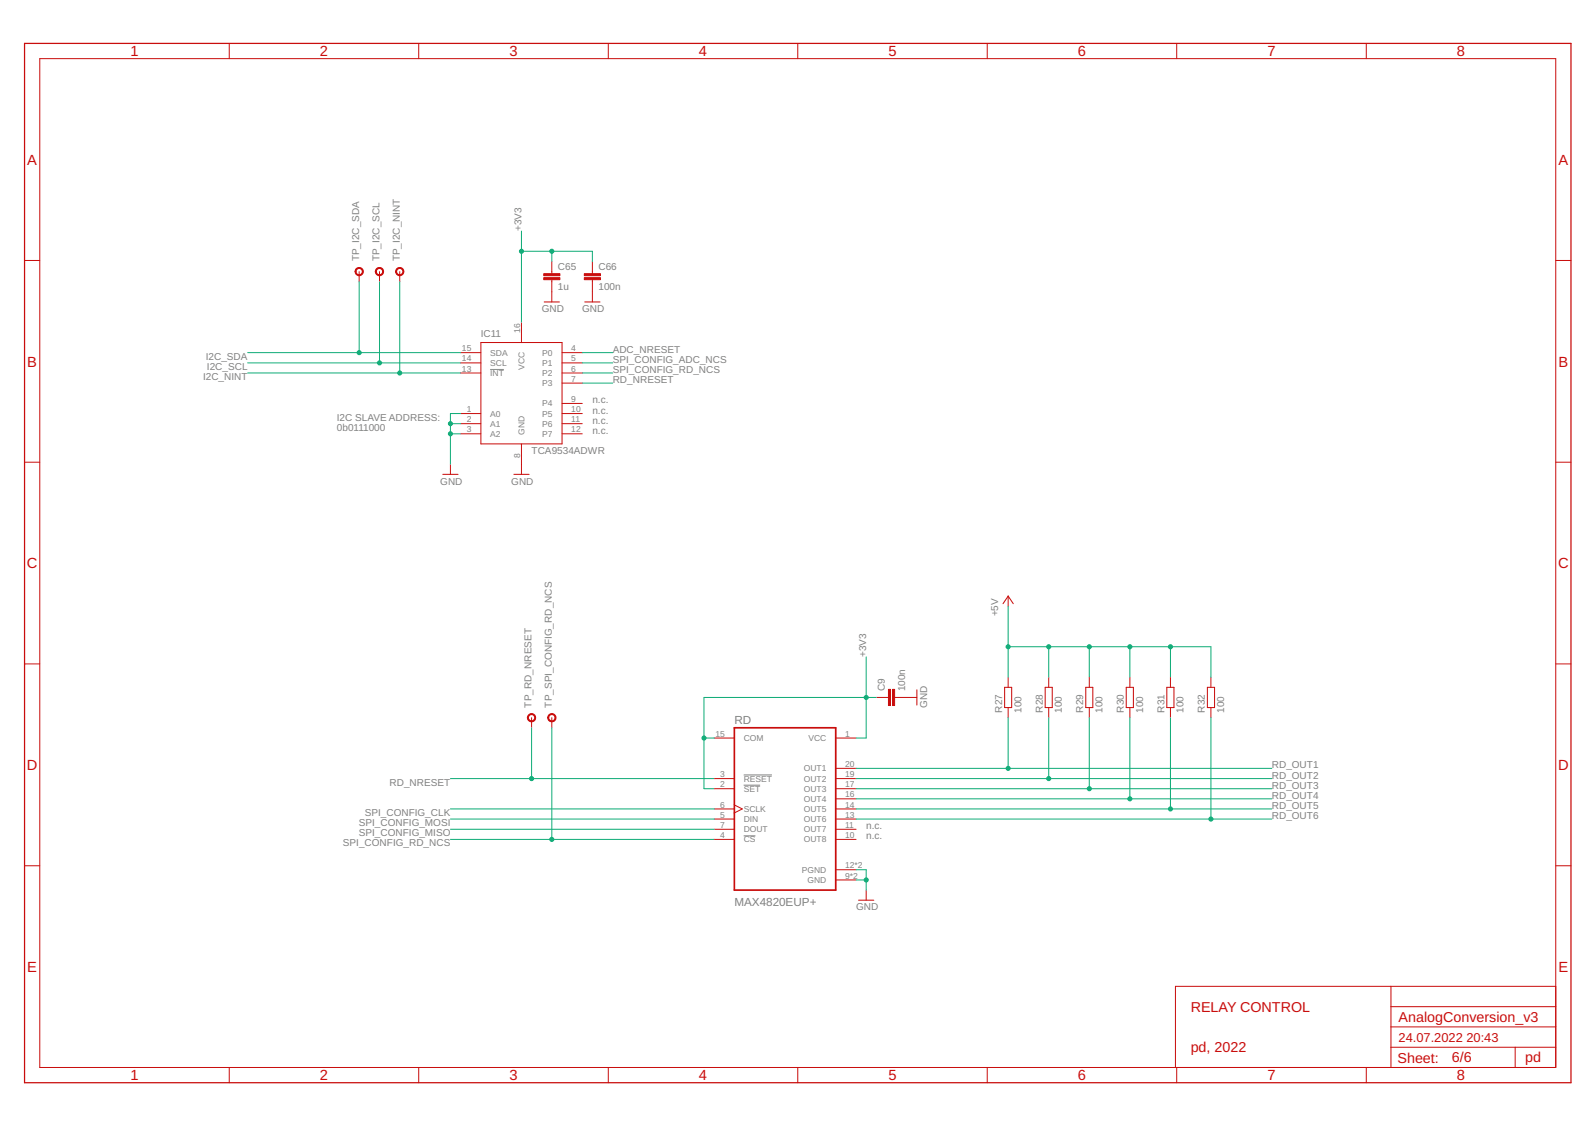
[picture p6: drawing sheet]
<svg xmlns="http://www.w3.org/2000/svg" width="297mm" height="210mm" viewBox="0 0 297 210" stroke-linecap="round" stroke-linejoin="round" font-family="sans-serif">
<path d="M91.3 68.8h2.5M138.5 155.7h2.2M138.5 144.3h5.3M138.5 146.2h3.1" fill="none" stroke="#808080" stroke-width=".19"/>
<path d="M136.8 135.6h18.8v30.2h-18.8z" fill="none" stroke="#c90d0c" stroke-width=".32"/>
<g fill="none" stroke="#c90d0c" stroke-width=".19">
<path d="M7.4 10.9h282.3v187.9h-282.3zM42.7 8.1v2.8M78 8.1v2.8M113.3 8.1v2.8M148.6 8.1v2.8M183.9 8.1v2.8M219.1 8.1v2.8M254.4 8.1v2.8M4.6 48.5h2.8M66.9 50.6v1.9M70.7 50.6v1.9M74.4 50.6v1.9"/>
<path d="M101.3 56.2h2.9M102.8 48.7v2.3M102.8 52.1v4.1M108.9 56.2h2.8M110.3 48.7v2.3M110.3 52.1v4.1M289.7 48.5h2.9M85.8 65.7h3.8M85.8 67.6h3.8M85.8 69.5h3.8M85.8 77h3.8M85.8 78.9h3.8"/>
<path d="M89.6 63.8h15.1v18.9h-15.1zM97.1 60v3.8M104.7 65.7h3.7M104.7 67.6h3.7M104.7 69.5h3.7M104.7 71.4h3.7M104.7 75.1h3.7M104.7 77h3.7M104.7 78.9h3.7M4.6 86.1h2.8M82.5 88.3h2.8M83.9 86.5v1.8"/>
<path d="M85.8 80.8h3.8M95.7 88.3h2.8M97.1 82.7v5.6M104.7 80.8h3.7M289.7 86.1h2.9M187.7 111v1.9M187.7 111l1 1.4M187.7 111l-.9 1.4M4.6 123.7h2.8M99 133.7v1.9M102.8 133.7v1.9M133 137.5h3.8"/>
<path d="M155.6 137.5h3.8M163.2 129.9h2.3M166.6 129.9h4.2M170.8 128.5v2.8M187.1 128h1.3v3.8h-1.3zM187.7 126.1v1.9M187.7 131.8v1.9M194.6 128h1.4v3.8h-1.4zM195.3 126.1v1.9M195.3 131.8v1.9M202.2 128h1.3v3.8h-1.3zM202.9 126.1v1.9"/>
<path d="M202.9 131.8v1.9M209.7 128h1.4v3.8h-1.4zM210.4 126.1v1.9M210.4 131.8v1.9M217.3 128h1.3v3.8h-1.3zM218 126.1v1.9M218 131.8v1.9M224.9 128h1.3v3.8h-1.3zM225.5 126.1v1.9M225.5 131.8v1.9M289.7 123.7h2.9M133 156.3h3.8"/>
<path d="M133 145h3.8M133 146.9h3.8M133 152.5h3.8M133 150.7h3.8M133 154.5h3.8M136.8 149.9l1.4 .8-1.4 .7M155.6 156.3h3.8M155.6 145h3.8M155.6 146.9h3.8M155.6 152.5h3.8M155.6 150.7h3.8M155.6 154.5h3.8"/>
<path d="M155.6 143.1h3.8M155.6 148.8h3.8M4.6 161.2h2.8M155.6 162h3.8M155.6 163.9h3.8M159.9 167.7h2.8M161.3 165.8v1.9M289.7 161.2h2.9M42.7 198.8v2.9M78 198.8v2.9M113.3 198.8v2.9M148.6 198.8v2.9"/>
<path d="M183.9 198.8v2.9M219.1 198.8v2.9M254.4 198.8v2.9M259 195.1h30.7M259 183.7v15.1M259 191.3h30.7M259 187.5h30.7M282.2 195.1v3.7M289.7 183.7h-70.8v15.1"/>
</g>
<g fill="#c90d0c" stroke="#c90d0c" stroke-width=".19">
<path d="M166.2 128.4h.4v3h-.4z"/>
<path d="M165.5 128.4h.3v3h-.3z"/>
<path d="M101.3 51.7h3v.4h-3z"/>
<path d="M101.3 51h3v.4h-3z"/>
<path d="M108.8 51.7h3v.4h-3z"/>
<path d="M108.8 51h3v.4h-3z"/>
</g>
<path d="M4.6 8.1h288v193.6h-288z" fill="none" stroke="#c90d0c" stroke-width=".23"/>
<g fill="#c90d0c" stroke="#c90d0c" stroke-width=".19">
<path d="M98.4 133.2a.77 .77 0 0 1 1.2 .1 .77 .77 0 0 1-.4 1.1 .77 .77 0 0 1-1-.7h.2a.59 .59 0 0 1 .8-.6 .59 .59 0 0 1 .2 1 .59 .59 0 0 1-1-.2v-.2h-.2z" fill-rule="evenodd"/>
<path d="M102.2 133.2a.78 .78 0 0 1 1.2 0 .78 .78 0 0 1-.4 1.2 .78 .78 0 0 1-1-.7h.2a.59 .59 0 0 1 .9-.5 .59 .59 0 0 1 0 1 .59 .59 0 0 1-.9-.3v-.2h-.2z" fill-rule="evenodd"/>
<path d="M66.3 50.1a.78 .78 0 0 1 1.2 0 .78 .78 0 0 1-.4 1.2 .78 .78 0 0 1-1-.7h.2a.59 .59 0 0 1 .8-.6 .59 .59 0 0 1 .2 1 .59 .59 0 0 1-1-.2v-.2h-.2z" fill-rule="evenodd"/>
<path d="M70.1 50.1a.77 .77 0 0 1 1.2 .1 .77 .77 0 0 1-.4 1.1 .77 .77 0 0 1-1-.7h.2a.59 .59 0 0 1 .8-.6 .59 .59 0 0 1 .2 1 .59 .59 0 0 1-1-.2v-.2h-.2z" fill-rule="evenodd"/>
<path d="M73.9 50.1a.77 .77 0 0 1 1.2 .1 .77 .77 0 0 1-.5 1.1 .77 .77 0 0 1-.9-.7h.2a.59 .59 0 0 1 .7-.6 .59 .59 0 0 1 .3 1 .59 .59 0 0 1-1-.2v-.2h-.2z" fill-rule="evenodd"/>
</g>
<g fill="none" stroke="#0dab76" stroke-width=".19">
<path d="M66.9 52.5v13.2M70.7 52.5v15.1M74.4 52.5v17M97.1 43v17M97.1 46.8h13.2v1.9M102.8 46.8v1.9M46.1 69.5h39.7M46.1 65.7h39.7M46.1 67.6h39.7M83.9 78.9h1.9M85.8 77h-1.9v9.5M108.4 71.4h5.7"/>
<path d="M108.4 69.5h5.7M108.4 65.7h5.7M108.4 67.6h5.7M83.9 80.8h1.9M187.7 112.9v13.2M99 135.6v9.4M102.8 135.6v20.7M131.1 137.5h1.9M161.3 122.3v15.2h-1.9M163.2 129.9h-32.1v17h1.9M187.7 133.7v9.4M187.7 120.5h37.8v5.6"/>
<path d="M195.3 120.5v5.6M195.3 133.7v11.3M202.9 120.5v5.6M202.9 133.7v13.2M210.4 120.5v5.6M210.4 133.7v15.1M218 120.5v5.6M218 133.7v17M225.5 133.7v18.8M83.9 145h49.1M83.9 150.7h49.1M83.9 152.5h49.1"/>
<path d="M83.9 154.5h49.1M83.9 156.3h49.1M159.4 146.9h77.5M159.4 148.8h77.5M159.4 143.1h77.5M159.4 145h77.5M159.4 150.7h77.5M159.4 152.5h77.5M159.4 163.9h1.9M159.4 162h1.9v3.8"/>
</g>
<g fill="#0dab76" stroke="#0dab76" stroke-width=".19">
<circle cx="161.3" cy="163.9" r=".38"/>
<circle cx="83.9" cy="80.8" r=".38"/>
<circle cx="83.9" cy="78.9" r=".38"/>
<circle cx="202.9" cy="146.9" r=".38"/>
<circle cx="210.4" cy="148.8" r=".38"/>
<circle cx="187.7" cy="143.1" r=".38"/>
<circle cx="195.3" cy="145" r=".38"/>
<circle cx="161.3" cy="129.9" r=".38"/>
<circle cx="131.1" cy="137.5" r=".38"/>
<circle cx="97.1" cy="46.8" r=".38"/>
<circle cx="102.8" cy="46.8" r=".38"/>
<circle cx="99" cy="145" r=".38"/>
<circle cx="102.8" cy="156.3" r=".38"/>
<circle cx="202.9" cy="120.5" r=".38"/>
<circle cx="195.3" cy="120.5" r=".38"/>
<circle cx="187.7" cy="120.5" r=".38"/>
<circle cx="210.4" cy="120.5" r=".38"/>
<circle cx="218" cy="120.5" r=".38"/>
<circle cx="66.9" cy="65.7" r=".38"/>
<circle cx="70.7" cy="67.6" r=".38"/>
<circle cx="74.4" cy="69.5" r=".38"/>
<circle cx="218" cy="150.7" r=".38"/>
<circle cx="225.5" cy="152.5" r=".38"/>
</g>
<g font-size="2.7" fill="#c90d0c">
<text x="24.3" y="10.5">1</text>
<text x="59.6" y="10.5">2</text>
<text x="94.9" y="10.5">3</text>
<text x="130.2" y="10.5">4</text>
<text x="165.4" y="10.5">5</text>
<text x="200.7" y="10.5">6</text>
<text x="236" y="10.5">7</text>
<text x="271.3" y="10.5">8</text>
<text x="5.1" y="30.7">A</text>
<text x="290.2" y="30.7">A</text>
<text x="5.1" y="68.3">B</text>
<text x="290.2" y="68.3">B</text>
<text x="5" y="105.8">C</text>
<text x="290.2" y="105.8">C</text>
<text x="5" y="143.4">D</text>
<text x="290.2" y="143.4">D</text>
<text x="5.1" y="181">E</text>
<text x="290.2" y="181">E</text>
<text x="221.7" y="188.4">RELAY CONTROL</text>
<text x="260.5" y="190.3">AnalogConversion_v3</text>
<text x="221.7" y="196">pd, 2022</text>
<text x="260.3" y="198">Sheet:</text>
<text x="270.4" y="197.9">6/6</text>
<text x="284.1" y="197.9">pd</text>
<text x="24.3" y="201.2">1</text>
<text x="59.6" y="201.2">2</text>
<text x="94.9" y="201.2">3</text>
<text x="130.2" y="201.2">4</text>
<text x="165.4" y="201.2">5</text>
<text x="200.7" y="201.2">6</text>
<text x="236" y="201.2">7</text>
<text x="271.3" y="201.2">8</text>
</g>
<g font-size="2.4" fill="#c90d0c">
<text x="260.5" y="194.1">24.07.2022</text>
<text x="273.1" y="194.1">20:43</text>
</g>
<g font-size="2.2" fill="#808080">
<text x="136.8" y="134.8">RD</text>
<text x="136.8" y="168.7">MAX4820EUP+</text>
</g>
<g font-size="1.9" fill="#808080">
<text x="97.1" y="43" transform="rotate(-90 97.1 43)">+3V3</text>
<text x="66.9" y="48.7" transform="rotate(-90 66.9 48.7)">TP_I2C_SDA</text>
<text x="70.7" y="48.7" transform="rotate(-90 70.7 48.7)">TP_I2C_SCL</text>
<text x="74.4" y="48.7" transform="rotate(-90 74.4 48.7)">TP_I2C_NINT</text>
<text x="103.9" y="50.3">C65</text>
<text x="111.5" y="50.3">C66</text>
<text x="100.9" y="58.1">GND</text>
<text x="103.9" y="54.1">1u</text>
<text x="108.4" y="58.1">GND</text>
<text x="111.5" y="54.1">100n</text>
<text x="89.6" y="62.9">IC11</text>
<text x="114.1" y="65.7">ADC_NRESET</text>
<text x="37.8" y="70.8">I2C_NINT</text>
<text x="38.3" y="67">I2C_SDA</text>
<text x="38.5" y="68.9">I2C_SCL</text>
<text x="114.1" y="71.4">RD_NRESET</text>
<text x="114.1" y="69.5">SPI_CONFIG_RD_NCS</text>
<text x="114.1" y="67.6">SPI_CONFIG_ADC_NCS</text>
<text x="110.3" y="75.1">n.c.</text>
<text x="110.3" y="77">n.c.</text>
<text x="62.7" y="78.3">I2C SLAVE ADDRESS:</text>
<text x="62.7" y="80.3">0b0111000</text>
<text x="110.3" y="78.9">n.c.</text>
<text x="110.3" y="80.8">n.c.</text>
<text x="99" y="84.6">TCA9534ADWR</text>
<text x="82" y="90.2">GND</text>
<text x="95.2" y="90.2">GND</text>
<text x="185.9" y="114.8" transform="rotate(-90 185.9 114.8)">+5V</text>
<text x="161.3" y="122.3" transform="rotate(-90 161.3 122.3)">+3V3</text>
<text x="99" y="131.8" transform="rotate(-90 99 131.8)">TP_RD_NRESET</text>
<text x="102.8" y="131.8" transform="rotate(-90 102.8 131.8)">TP_SPI_CONFIG_RD_NCS</text>
<text x="164.8" y="128.8" transform="rotate(-90 164.8 128.8)">C9</text>
<text x="168.6" y="128.8" transform="rotate(-90 168.6 128.8)">100n</text>
<text x="172.6" y="131.8" transform="rotate(-90 172.6 131.8)">GND</text>
<text x="186.6" y="132.7" transform="rotate(-90 186.6 132.7)">R27</text>
<text x="190.2" y="132.7" transform="rotate(-90 190.2 132.7)">100</text>
<text x="194.2" y="132.7" transform="rotate(-90 194.2 132.7)">R28</text>
<text x="197.8" y="132.7" transform="rotate(-90 197.8 132.7)">100</text>
<text x="201.7" y="132.7" transform="rotate(-90 201.7 132.7)">R29</text>
<text x="205.3" y="132.7" transform="rotate(-90 205.3 132.7)">100</text>
<text x="209.3" y="132.7" transform="rotate(-90 209.3 132.7)">R30</text>
<text x="212.9" y="132.7" transform="rotate(-90 212.9 132.7)">100</text>
<text x="216.9" y="132.7" transform="rotate(-90 216.9 132.7)">R31</text>
<text x="220.4" y="132.7" transform="rotate(-90 220.4 132.7)">100</text>
<text x="224.4" y="132.7" transform="rotate(-90 224.4 132.7)">R32</text>
<text x="228" y="132.7" transform="rotate(-90 228 132.7)">100</text>
<text x="236.8" y="143.1">RD_OUT1</text>
<text x="72.5" y="146.3">RD_NRESET</text>
<text x="236.8" y="146.9">RD_OUT3</text>
<text x="236.8" y="148.8">RD_OUT4</text>
<text x="236.8" y="145">RD_OUT2</text>
<text x="66.8" y="153.9">SPI_CONFIG_MOSI</text>
<text x="66.8" y="155.8">SPI_CONFIG_MISO</text>
<text x="67.9" y="152">SPI_CONFIG_CLK</text>
<text x="161.3" y="154.4">n.c.</text>
<text x="236.8" y="150.7">RD_OUT5</text>
<text x="236.8" y="152.6">RD_OUT6</text>
<text x="63.9" y="157.6">SPI_CONFIG_RD_NCS</text>
<text x="161.3" y="156.3">n.c.</text>
<text x="159.4" y="169.6">GND</text>
</g>
<g font-size="1.6" fill="#808080">
<text x="86" y="65.4">15</text>
<text x="96.8" y="62.1" transform="rotate(-90 96.8 62.1)">16</text>
<text x="106.4" y="65.4">4</text>
<text x="86" y="67.3">14</text>
<text x="86" y="69.2">13</text>
<text x="91.3" y="66.3">SDA</text>
<text x="91.3" y="68.1">SCL</text>
<text x="91.3" y="70">INT</text>
<text x="97.7" y="68.9" transform="rotate(-90 97.7 68.9)">VCC</text>
<text x="101" y="66.3">P0</text>
<text x="101" y="68.2">P1</text>
<text x="101" y="70">P2</text>
<text x="101" y="71.9">P3</text>
<text x="106.4" y="67.3">5</text>
<text x="106.4" y="69.2">6</text>
<text x="106.4" y="71.1">7</text>
<text x="86.9" y="76.8">1</text>
<text x="91.3" y="77.6">A0</text>
<text x="101" y="75.7">P4</text>
<text x="101" y="77.6">P5</text>
<text x="106.4" y="74.9">9</text>
<text x="106.4" y="76.8">10</text>
<text x="86.9" y="78.6">2</text>
<text x="86.9" y="80.5">3</text>
<text x="91.3" y="79.5">A1</text>
<text x="91.3" y="81.4">A2</text>
<text x="97.7" y="80.9" transform="rotate(-90 97.7 80.9)">GND</text>
<text x="101" y="79.5">P6</text>
<text x="101" y="81.4">P7</text>
<text x="106.4" y="78.6">11</text>
<text x="106.4" y="80.5">12</text>
<text x="96.8" y="85.3" transform="rotate(-90 96.8 85.3)">8</text>
<text x="133.2" y="137.2">15</text>
<text x="157.4" y="137.2">1</text>
<text x="138.5" y="138">COM</text>
<text x="149.7" y="143.7">OUT1</text>
<text x="150.6" y="138">VCC</text>
<text x="157.4" y="142.9">20</text>
<text x="134.1" y="144.7">3</text>
<text x="134.1" y="146.6">2</text>
<text x="138.5" y="145.6">RESET</text>
<text x="138.5" y="147.5">SET</text>
<text x="149.7" y="145.6">OUT2</text>
<text x="149.7" y="147.5">OUT3</text>
<text x="149.7" y="149.4">OUT4</text>
<text x="157.4" y="144.7">19</text>
<text x="157.4" y="146.6">17</text>
<text x="157.4" y="148.5">16</text>
<text x="134.1" y="152.3">5</text>
<text x="134.1" y="150.4">6</text>
<text x="134.1" y="154.2">7</text>
<text x="138.5" y="153.1">DIN</text>
<text x="138.5" y="151.2">SCLK</text>
<text x="138.5" y="155">DOUT</text>
<text x="149.7" y="151.2">OUT5</text>
<text x="149.7" y="153.1">OUT6</text>
<text x="149.7" y="155">OUT7</text>
<text x="157.4" y="150.4">14</text>
<text x="157.4" y="152.3">13</text>
<text x="157.4" y="154.2">11</text>
<text x="134.1" y="156.1">4</text>
<text x="138.5" y="156.9">CS</text>
<text x="149.7" y="156.9">OUT8</text>
<text x="157.4" y="156.1">10</text>
<text x="157.4" y="161.7">12*2</text>
<text x="149.3" y="162.6">PGND</text>
<text x="150.4" y="164.5">GND</text>
<text x="157.4" y="163.6">9*2</text>
</g>
</svg>
